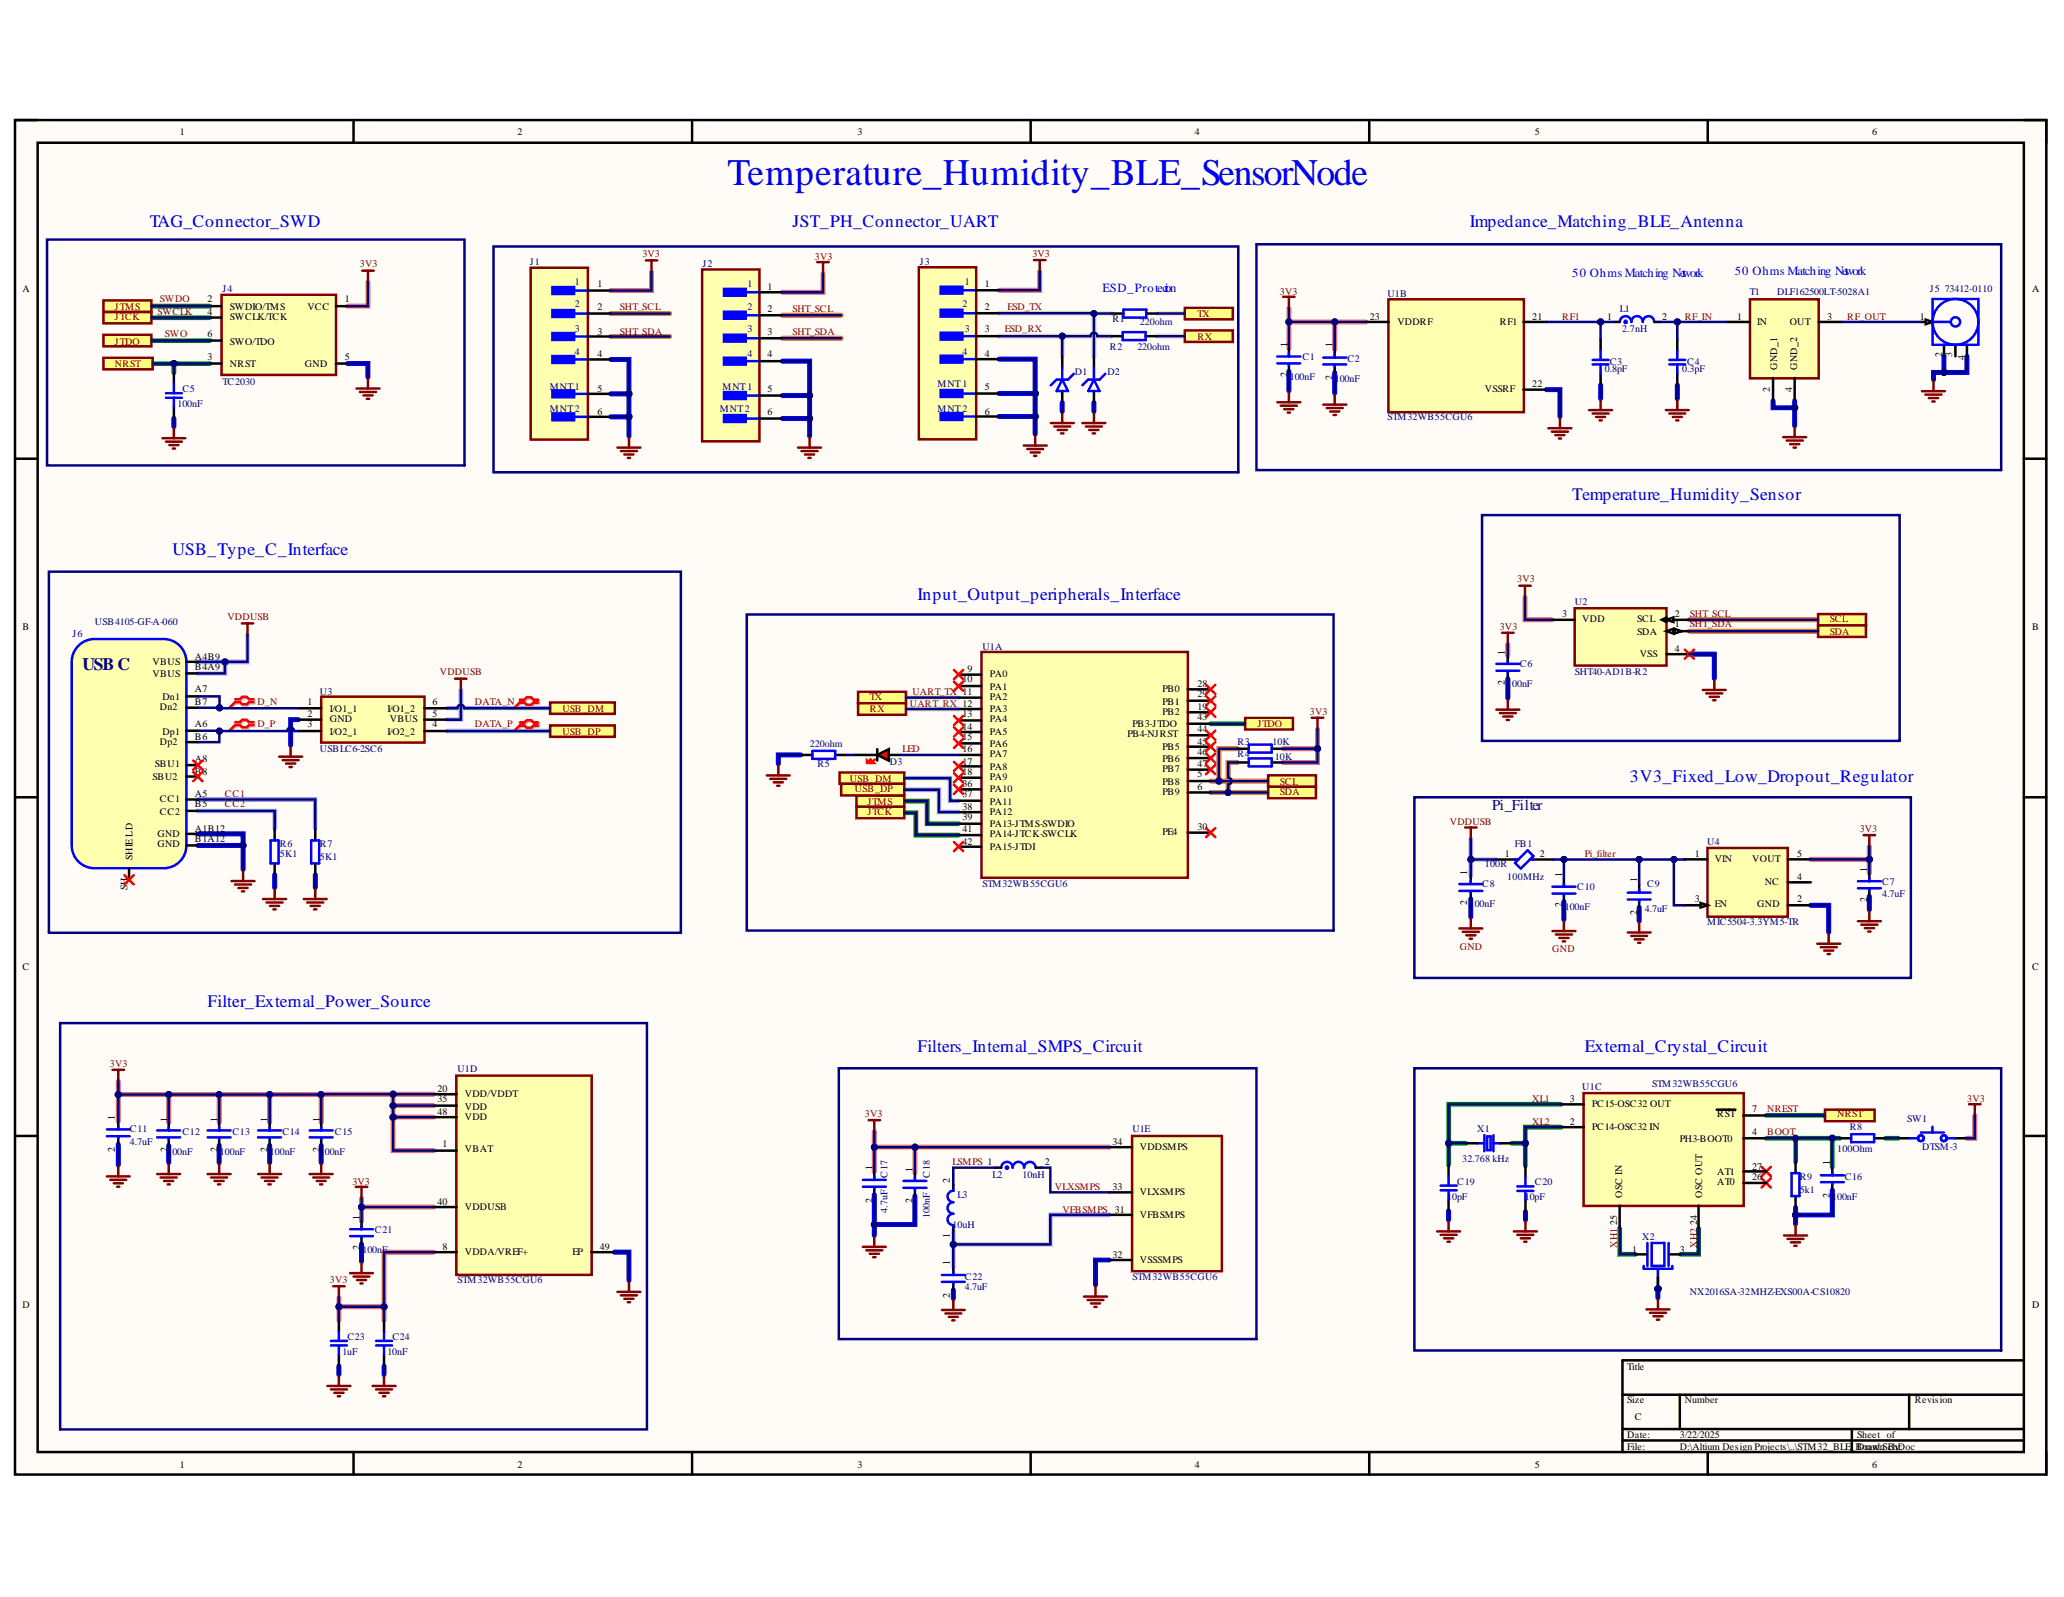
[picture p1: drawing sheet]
# Altium project STM32_BLE_Board.PrjPcb
1 sheet, 54 parts. Net scope: flat (ports and power ports of the same name join across sheets).
Board file: STM32WB55.PcbDoc

## Sheet STM32_BLE_Board.SchDoc
size 449 x 299 mm; SheetNumber: 1; SheetTotal: 1; SPICEModelCacheYUVFMELA: <root> / <DocumentId>YUVFMELA</DocumentId> / </root>

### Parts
C1  Capacitance: 100nF  [FP-C0402-BB-MFG]  (hidden comment: C0402C104K8RAC)
C2  Capacitance: 100nF  [FP-C0402-BB-MFG]  (hidden comment: C0402C104K8RAC)
C3  Rating: 0.8pF  [CAP_0402]  (hidden comment: GRM1555C2AR80BA01D)
C4  Rating: 0.3pF  [CAP_0402]  (hidden comment: GRM1555C1HR30WA01D)
C5  Rating: 100nF  [CAP_0402]  (hidden comment: C0402)
C6  Capacitance: 100nF  [FP-C0402-BB-MFG]  (hidden comment: C0402C104K8RAC)
C7  Capacitance: 4.7uF  [FP-CL10-IPC_C]  (hidden comment: CL10A475KP8NNND)
C8  Capacitance: 100nF  [FP-C0402-BB-MFG]  (hidden comment: C0402C104K8RAC)
C9  Capacitance: 4.7uF  [FP-CL10-IPC_C]  (hidden comment: CL10A475KP8NNND)
C10  Capacitance: 100nF  [FP-C0402-BB-MFG]  (hidden comment: C0402C104K8RAC)
C11  Capacitance: 4.7uF  [FP-CL10-IPC_C]  (hidden comment: CL10A475KP8NNND)
C12  Capacitance: 100nF  [FP-C0402-BB-MFG]  (hidden comment: C0402C104K8RAC)
C13  Capacitance: 100nF  [FP-C0402-BB-MFG]  (hidden comment: C0402C104K8RAC)
C14  Capacitance: 100nF  [FP-C0402-BB-MFG]  (hidden comment: C0402C104K8RAC)
C15  Capacitance: 100nF  [FP-C0402-BB-MFG]  (hidden comment: C0402C104K8RAC)
C16  Capacitance: 100nF  [FP-C0402-BB-MFG]  (hidden comment: C0402C104K8RAC)
C17  Capacitance: 4.7uF  [FP-CL10-IPC_C]  (hidden comment: CL10A475KP8NNND)
C18  Capacitance: 100nF  [FP-C0402-BB-MFG]  (hidden comment: C0402C104K8RAC)
C19  Rating: 10pF  [CAP_0402]  (hidden comment: C0402)
C20  Rating: 10pF  [CAP_0402]  (hidden comment: C0402)
C21  Capacitance: 100nF  [FP-C0402-BB-MFG]  (hidden comment: C0402C104K8RAC)
C22  Capacitance: 4.7uF  [FP-CL10-IPC_C]  (hidden comment: CL10A475KP8NNND)
C23  Rating: 1uF  [CAP_0402]  (hidden comment: C0402)
C24  Rating: 10nF  [CAP_0402]  (hidden comment: C0402)
D1  D_TVS_0402  [D_0402]  (value not drawn)
D2  D_TVS_0402  [D_0402]  (value not drawn)
D3  RED  [LED_0402_RED]  (value not drawn)
FB1  Impedance: 100R  Test Frequency: 100MHz  [FP-BLM18-0_15-t0_5-MFG]  (hidden comment: BLM18EG101TN1D)
J1  S4B-ZR-SM4A-TF(LF)(SN)  [FP-S4B-ZR-SM4A-TF_LF_SN-MFG]  (value not drawn)
J2  S4B-ZR-SM4A-TF(LF)(SN)  [FP-S4B-ZR-SM4A-TF_LF_SN-MFG]  (value not drawn)
J3  S4B-ZR-SM4A-TF(LF)(SN)  [FP-S4B-ZR-SM4A-TF_LF_SN-MFG]  (value not drawn)
J4  TC2030  [TC2030-FP]  (no BOM)
J5  73412-0110  [MOLX-73412-0110_V]
J6  USB4105-GF-A-060  [USB4105-GF-A-060]
L1  Inductance: 2.7nH  [FP-LQG15HH_02-IPC_C]  (hidden comment: LQG15HS2N7S02D)
L2  Inductance: 10nH  [FP-LQG15WH_02-MFG]  (hidden comment: LQG15WZ10NJ02D)
L3  Inductance: 10uH  [FP-LQM21FN_70-MFG]  (hidden comment: LQM21FN100M70L)
R1  220ohm  [RES_0402]
R2  220ohm  [RES_0402]
R3  10K  [RES_0402]
R4  10K  [RES_0402]
R5  220ohm  [RES_0402]
R6  Parameter 1: 5K1  [RES_0402]  (hidden comment: R0402)
R7  5K1  [RES_0402]
R8  Parameter 1: 100Ohm  [RES_0402]  (hidden comment: R0402)
R9  5k1  [RES_0402]
SW1  DTSM-3  [DTSM-3]
T1  DLF162500LT-5028A1  [DLF162500LT5028A1]
U1  STM32WB55CGU6  [FP-STM32WB55CGU6-IPC_B]  (parts A,B,C,D,E of 5)
U2  SHT40-AD1B-R2  [FP-SHT40-AD1B-R2-MFG]
U3  USBLC6-2SC6  [SOT95P280X145-6N]
U4  MIC5504-3.3YM5-TR  [FP-SOT23-5LD-PL-1-MFG]
X1  value 32.768 kHz  [XTAL_NX2012SA-32.768K-STD-MUB-1]  (hidden comment: NX2012SA-32.768K-STD-MUB-1)
X2  NX2016SA-32MHZ-EXS00A-CS10820  [OSC_NX2016SA-24MHZ-EXS00A-CS10820]

### Ports
JTCK (see STM32_BLE_Board[1A]), JTCK (see STM32_BLE_Board[3C]), JTDO (see STM32_BLE_Board[1A]), JTDO (see STM32_BLE_Board[4B]), JTMS (see STM32_BLE_Board[1A]), JTMS (see STM32_BLE_Board[3C]), NRST (see STM32_BLE_Board[1A]), NRST (see STM32_BLE_Board[6C]), RX (see STM32_BLE_Board[3B]), RX (see STM32_BLE_Board[4A]), SCL (see STM32_BLE_Board[4B]), SCL (see STM32_BLE_Board[6B]), SDA (see STM32_BLE_Board[4B]), SDA (see STM32_BLE_Board[6B]), TX (see STM32_BLE_Board[3B]), TX (see STM32_BLE_Board[4A]), USB_DM (see STM32_BLE_Board[2B]), USB_DM (see STM32_BLE_Board[3B]), USB_DP (see STM32_BLE_Board[2B]), USB_DP (see STM32_BLE_Board[3B])

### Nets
3V3: C1.1 C2.1 C6.1 C7.1 C11.1 C12.1 C13.1 C14.1 C15.1 C17.1 C18.1 C21.1 C23.2 C24.2 J1.1 J2.1 J3.1 J4.1(VCC) R3.2 R4.2 SW1.2 U1.1(VBAT) U1.8(VDDA/VREF+) U1.20(VDD/VDDT) U1.23(VDDRF) U1.34(VDDSMPS) U1.35(VDD) U1.40(VDDUSB) U1.48(VDD) U2.3(VDD) U4.5(VOUT)
GND: C1.2 C2.2 C3.1 C4.1 C5.1 C6.2 C7.2 C8.2 C9.2 C10.2 C11.2 C12.2 C13.2 C14.2 C15.2 C16.2 C17.2 C18.2 C19.1 C20.1 C21.2 C22.2 C23.1 C24.1 D1.A D2.A J1.4 J1.5(MNT_1) J1.6(MNT_2) J2.4 J2.5(MNT_1) J2.6(MNT_2) J3.4 J3.5(MNT_1) J3.6(MNT_2) J4.5(GND) J5.2(GND) J5.4(GND) J6.A1B12(GND) J6.B1A12(GND) R5.2 R6.2 R7.2 R9.1 T1.2(GND_1) T1.4(GND_2) U1.22(VSSRF) U1.32(VSSSMPS) U1.49(EP) U2.4(VSS) U3.2(GND) U4.2(GND) X2.2(GND) X2.4(GND)
VDDUSB: C8.1 FB1.1 J6.A4B9(VBUS) J6.B4A9(VBUS) U3.5(VBUS)
BOOT: C16.1 R8.2 R9.2 U1.4(PH3-BOOT0)
CC1: J6.A5(CC1) R7.1
CC2: J6.B5(CC2) R6.1
D_N: J6.A7(Dn1) J6.B7(Dn2) U3.1(I/O1_1)
D_P: J6.A6(Dp1) J6.B6(Dp2) U3.3(I/O2_1)
DATA_N: U1.37(PA11) U3.6(I/O1_2) ; port USB_DM
DATA_P: U1.38(PA12) U3.4(I/O2_2) ; port USB_DP
ESD_RX: D1.K J3.3 R2.2
ESD_TX: D2.K J3.2 R1.2
LED: D3.A U1.16(PA7)
LSMPS: L2.1 L3.2
NREST: C5.2 J4.3(NRST) U1.7(~{RST}) ; port NRST
Pi_filter: C9.1 C10.1 FB1.2 U4.1(VIN) U4.3(EN)
RF1: C3.2 L1.1 U1.21(RF1)
RF_IN: C4.2 L1.2 T1.1(IN)
RF_OUT: J5.1(SIGNAL) T1.3(OUT)
SHT_SCL: J1.2 J2.2 R3.1 U1.5(PB8) U2.2(SCL) ; port SCL
SHT_SDA: J1.3 J2.3 R4.1 U1.6(PB9) U2.1(SDA) ; port SDA
SWCLK: J4.4(SWCLK/TCK) U1.41(PA14-JTCK-SWCLK) ; port JTCK
SWDO: J4.2(SWDIO/TMS) U1.39(PA13-JTMS-SWDIO) ; port JTMS
SWO: J4.6(SWO/TDO) U1.43(PB3-JTDO) ; port JTDO
UART_RX: R2.1 U1.12(PA3) ; port RX
UART_TX: R1.1 U1.11(PA2) ; port TX
VFBSMPS: C22.1 L3.1 U1.31(VFBSMPS)
VLXSMPS: L2.2 U1.33(VLXSMPS)
XH1: U1.25(OSC_IN) X2.1
XH2: U1.24(OSC_OUT) X2.3
XL1: C19.2 U1.3(PC15-OSC32_OUT) X1.1
XL2: C20.2 U1.2(PC14-OSC32_IN) X1.2
NetD3_K: D3.K R5.1
NetR8_1: R8.1 SW1.1

Not connected (* = marked no-connect by the designer): J5 3(GND); J6 A8(SBU1)* B8(SBU2)* SH(SHIELD)*; U1 9(PA0)* 10(PA1)* 13(PA4)* 14(PA5)* 15(PA6)* 17(PA8)* 18(PA9)* 19(PB2)* 26(AT0)* 27(AT1)* 28(PB0)* 29(PB1)* 30(PE4)* 36(PA10)* 42(PA15-JTDI)* 44(PB4-NJRST)* 45(PB5)* 46(PB6)* 47(PB7)*; U4 4(NC)

### Layout directives
differential pair: D_N, D_P, DATA_N, DATA_P

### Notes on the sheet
- TAG_Connector_SWD
- Temperature_Humidity_BLE_SensorNode
- JST_PH_Connector_UART
- Impedance_Matching_BLE_Antenna
- (near R1) ESD_Protection
- 50 Ohms Matching Network
- (near T1) 50 Ohms Matching Network
- Temperature_Humidity_Sensor
- USB_Type_C_Interface
- Input_Output_peripherals_Interface
- (near FB1) Pi_Filter
- 3V3_Fixed_Low_Dropout_Regulator
- Filter_External_Power_Source
- Filters_Internal_SMPS_Circuit
- External_Crystal_Circuit
- SensorNote_STM32_BLE_Board
- 1
